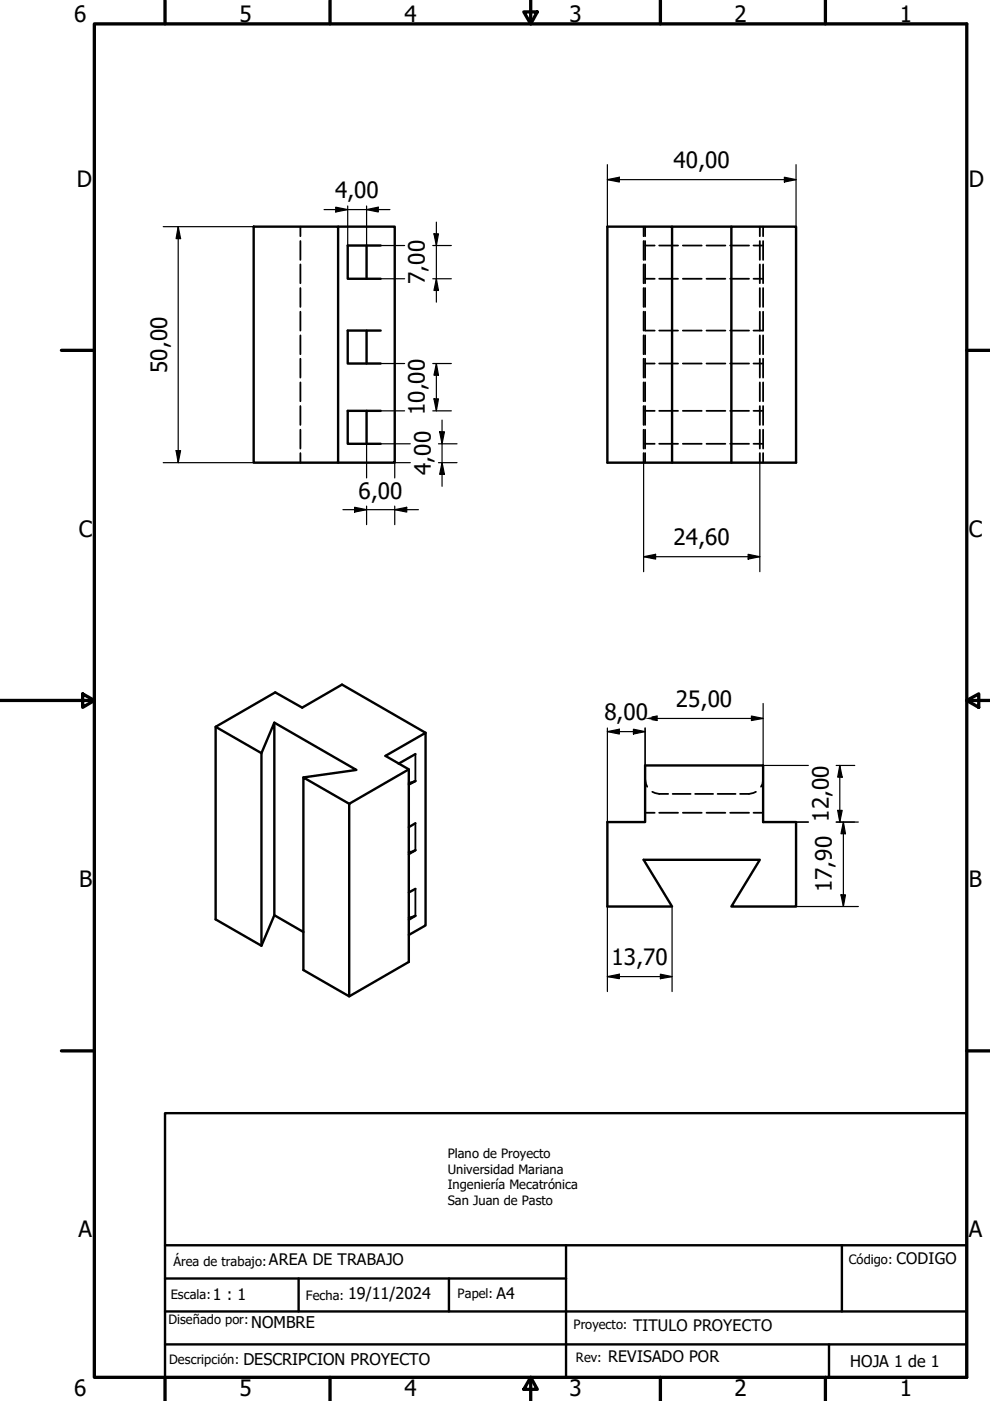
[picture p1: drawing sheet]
<svg xmlns="http://www.w3.org/2000/svg" width="210mm" height="297mm" viewBox="0 0 210 297" stroke-linecap="round" stroke-linejoin="round" font-family="sans-serif">
<!-- layer: Oculto (ISO) -->
<g fill="none" stroke="#000" stroke-width=".38">
<path d="M63.7 48.1v2M63.7 51.1v4M63.7 56.1v4M136.5 48.1v2M136.5 51.1v4M136.5 56.1v4M136.8 48.1v2M136.8 51.1v4M136.8 56.1v4M136.8 52.1h2M136.8 59.1h2M139.8 52.1h4"/>
<path d="M139.8 59.1h4M144.8 52.1h4M144.8 59.1h4M149.8 52.1h4M149.8 59.1h4M154.8 52.1h4M154.8 59.1h4M159.8 52.1h2M159.8 59.1h2M161.1 48.1v2M161.1 51.1v4M161.1 56.1v4"/>
<path d="M161.8 48.1v2M161.8 51.1v4M161.8 56.1v4M63.7 61.1v4M63.7 66.1v4M63.7 71.1v4M63.7 76.1v4M136.5 61.1v4M136.5 66.1v4M136.5 71.1v4M136.5 76.1v4M136.8 61.1v4"/>
<path d="M136.8 66.1v4h2M136.8 71.1v4M136.8 76.1v4M136.8 77.1h2M139.8 70.1h4M139.8 77.1h4M144.8 70.1h4M144.8 77.1h4M149.8 70.1h4M149.8 77.1h4M154.8 70.1h4M154.8 77.1h4"/>
<path d="M159.8 77.1h2M161.1 61.1v4M161.1 66.1v4M161.1 71.1v4M161.1 76.1v4M161.8 61.1v4M161.8 66.1v4h-2M161.8 71.1v4M161.8 76.1v4M63.7 81.1v4M63.7 86.1v4M63.7 91.1v4"/>
<path d="M63.7 96.1v2M136.5 81.1v4M136.5 86.1v4M136.5 91.1v4M136.5 96.1v2M136.8 81.1v4M136.8 86.1v4M136.8 91.1v4M136.8 96.1v2M136.8 87.1h2M136.8 94.1h2M139.8 87.1h4"/>
<path d="M139.8 94.1h4M144.8 87.1h4M144.8 94.1h4M149.8 87.1h4M149.8 94.1h4M154.8 87.1h4M154.8 94.1h4M159.8 87.1h2M159.8 94.1h2M161.1 81.1v4M161.1 86.1v4M161.1 91.1v4"/>
<path d="M161.1 96.1v2M161.8 81.1v4M161.8 86.1v4M161.8 91.1v4M161.8 96.1v2M136.8 165.3l.4 1.5M136.8 172.3h2M138.3 167.9l1.5 .4h1.9M139.8 172.3h4M142.6 168.3h3.8M144.8 172.3h4M147.4 168.3h3.8"/>
<path d="M149.8 172.3h4M152.1 168.3h3.9M154.8 172.3h4M159.8 172.3h2M160.3 167.9l-1.5 .4h-1.9M161.8 165.3l-.1 .9-.3 .6"/>
</g>
<!-- layer: Visible (ISO) -->
<g fill="none" stroke="#000" stroke-width=".51">
<path d="M53.8 48.1h17.9v50h-17.9zM71.7 48.1h12v50h-12M77.7 52.1v7M80.7 52.1h-7v7h7M142.5 48.1h12.6M77.7 70.1v7M80.7 70.1h-7v7h7M77.7 87.1v7M80.7 87.1h-7v7h7M142.5 98.1v-50h-13.7v50h40v-50h-13.7v50M45.7 154.1l9.7 5.6M58.2 153.2l17.4 10-11.3 1.6"/>
<path d="M88.1 159.9l-3.6 2M90.2 155.4l-17.7-10.3-8.4 4.9-5.7-3.2-12.7 7.3v40.8l9.7 5.6 2.8-6.5 6.1 3.6M74 170.4l-9.7-5.6v40.9l9.7 5.6 12.7-7.4v-40.8l-5-2.8 8.5-4.9v40.8l-3.5 2M86.7 166l1.4-.4-1.4 .8M86.7 163.1l-12.7 7.3v40.9M88.1 174.5l-1.4 .9M136.8 162.3h25v12h7v17.9h-13.7l6-9.9h-24.6l6 9.9h-13.7v-17.9h8zM58.2 194v-40.8l-2.8 6.5v40.8M86.7 194.6l1.4-.4-1.4 .8M86.7 180.7l.7-.1 .7-.3-1.4 .8M88.1 188.5l-1.4 .7"/>
</g>
<!-- layer: Visible fina (ISO) -->
<path d="M88.1 159.9v5.7M88.1 174.5v5.8M88.1 188.5v5.7" fill="none" stroke="#000" stroke-width=".38"/>
<path d="M35 236h170v56h-170zM35 271.1h85M35 278.1h170M35 264h170M63.3 271.1v7M95.2 271.1v7M120 264v28M178.5 264v14.1M35 285h170M175.8 285v7" fill="none" stroke="#000" stroke-width=".51"/>
<!-- layer: Borde (ISO) -->
<g fill="none" stroke="#000" stroke-width=".7">
<path d="M20 5.1h185v286.9h-185zM35 0v5.1M70 0v5.1M111.1 2.5h2.8l-1.4 2.6zM112.5 0v5.1M140 0v5.1M175 0v5.1M13 74.3h7M205 74.3h5M0 148.5h20M17.5 147.1l2.5 1.4-2.5 1.5zM205 148.5l2.5-1.4v2.9z"/>
<path d="M205 148.5h5M13 222.8h7M205 222.8h5M35 292v5M70 292v5M112.5 292l1.4 2.6h-2.8zM112.5 292v5M140 292v5M175 292v5"/>
</g>
<!-- layer: Cota (ISO) -->
<g fill="none" stroke="#000" stroke-width=".25">
<path d="M128.8 38.1l2.5-.5v1zM128.8 34.9v13.2M128.8 38.1h40M166.3 37.6l2.5 .5-2.5 .5zM168.8 34.9v13.2M34.6 48.1h19.2M37.8 48.1l.5 2.5h-1zM37.8 48.1v50M68.7 44.4h14M71.2 43.9l2.5 .5-2.5 .5zM73.7 43.7v8.4M77.7 44.4l2.5-.5v1z"/>
<path d="M77.7 43.7v8.4M80.7 59.1h5.1M80.7 52.1h5.1M91.8 59.1h3.9M91.8 52.1h3.9M92 49.6h1l-.5 2.5zM92.5 59.1l.5 2.5h-1zM92.5 47.1v17M80.7 77.1h5.1M91.8 77.1h3.9M92.5 77.1l.5 2.5h-1zM92.5 77.1v10"/>
<path d="M34.6 98.1h19.2M37.3 95.6h1l-.5 2.5zM77.7 94.1v7.2M80.7 94.1h6.3M80.7 87.1h5.1M87 98.1h-3.3v3.2M91.8 87.1h3.9M92 84.6h1l-.5 2.5zM93 98.1h3.9M93 94.1h3.9M93.2 91.6h1l-.5 2.5zM93.7 98.1l.5 2.5h-1z"/>
<path d="M93.7 89.1v14M136.5 98.1v23.1M161.1 98.1v23.1M72.7 108.1h16M75.2 107.6l2.5 .5-2.5 .5zM77.7 107.3v3.9M83.7 108.1l2.5-.5v1zM83.7 107.3v3.9M136.5 118l2.5-.5v1zM136.5 118h24.6M158.6 117.5l2.5 .5-2.5 .5zM128.8 155.1l2.5-.5v1z"/>
<path d="M128.8 154.4v19.9M128.8 155.1h8M134.3 154.6l2.5 .5-2.5 .5zM136.8 154.4v19.9M138.2 152.3h23.6M138.2 152l1.1-.2v1l-1.1-.2M159.3 151.8l2.5 .5-2.5 .5zM161.8 149.1v13.2h9.6M161.8 174.3h9.6M177.3 174.3h4.7M177.3 162.3h3.9M177.6 171.8h1l-.5 2.5z"/>
<path d="M178.1 162.3l.5 2.5h-1zM178.1 162.3v12M178.8 174.3l.5 2.5h-1zM178.8 174.3v17.9M128.8 192.2v18M142.5 192.2v18M168.8 192.2h13.2M178.3 189.7h1l-.5 2.5zM128.8 207.1l2.5-.5v.9zM128.8 207.1h13.7M140 206.6l2.5 .5-2.5 .4z"/>
</g>
<g fill="#000">
<path d="M128.8 38.1l2.5-.5v1zM166.3 37.6l2.5 .5-2.5 .5zM37.8 48.1l.5 2.5h-1zM71.2 43.9l2.5 .5-2.5 .5zM77.7 44.4l2.5-.5v1zM92 49.6h1l-.5 2.5zM92.5 59.1l.5 2.5h-1zM92.5 77.1l.5 2.5h-1zM37.3 95.6h1l-.5 2.5zM92 84.6h1l-.5 2.5zM93.2 91.6h1l-.5 2.5zM75.2 107.6l2.5 .5-2.5 .5z"/>
<path d="M83.7 108.1l2.5-.5v1zM93.7 98.1l.5 2.5h-1zM136.5 118l2.5-.5v1zM158.6 117.5l2.5 .5-2.5 .5zM128.8 155.1l2.5-.5v1zM134.3 154.6l2.5 .5-2.5 .5zM136.8 152.3l2.5-.5v1zM159.3 151.8l2.5 .5-2.5 .5zM177.6 171.8h1l-.5 2.5zM178.1 162.3l.5 2.5h-1zM178.8 174.3l.5 2.5h-1zM178.3 189.7h1l-.5 2.5z"/>
<path d="M128.8 207.1l2.5-.5v.9zM140 206.6l2.5 .5-2.5 .4z"/>
</g>
<g font-size="4.8">
<text x="15.7" y="4.6">6</text>
<text x="50.8" y="4.6">5</text>
<text x="85.8" y="4.6">4</text>
<text x="120.8" y="4.6">3</text>
<text x="155.8" y="4.6">2</text>
<text x="190.8" y="4.6">1</text>
<text x="142.8" y="35.7">40,00</text>
<text x="16.3" y="39.5">D</text>
<text x="205.4" y="39.5">D</text>
<text x="71.1" y="42">4,00</text>
<text x="90.1" y="60.2" transform="rotate(-90 90.1 60.2)">7,00</text>
<text x="35.4" y="79" transform="rotate(-90 35.4 79)">50,00</text>
<text x="90.1" y="88.1" transform="rotate(-90 90.1 88.1)">10,00</text>
<text x="91.3" y="100.8" transform="rotate(-90 91.3 100.8)">4,00</text>
<text x="76" y="105.7">6,00</text>
<text x="16.7" y="113.8">C</text>
<text x="205.4" y="113.8">C</text>
<text x="142.8" y="115.6">24,60</text>
<text x="143.3" y="149.9">25,00</text>
<text x="128.1" y="152.7">8,00</text>
<text x="175.7" y="174.3" transform="rotate(-90 175.7 174.3)">12,00</text>
<text x="16.8" y="188">B</text>
<text x="176.4" y="189.2" transform="rotate(-90 176.4 189.2)">17,90</text>
<text x="205.4" y="188">B</text>
<text x="129.7" y="204.6">13,70</text>
<text x="16.6" y="262.3">A</text>
<text x="205.4" y="262.3">A</text>
<text x="15.7" y="296">6</text>
<text x="50.8" y="296">5</text>
<text x="85.8" y="296">4</text>
<text x="120.8" y="296">3</text>
<text x="155.8" y="296">2</text>
<text x="190.8" y="296">1</text>
</g>
<g font-size="3.4">
<text x="57" y="268.2">AREA DE TRABAJO</text>
<text x="190.1" y="267.9">CODIGO</text>
<text x="45.1" y="275.6">1 : 1</text>
<text x="73.8" y="275.4">19/11/2024</text>
<text x="105.3" y="275.4">A4</text>
<text x="53.3" y="281.5">NOMBRE</text>
<text x="134.2" y="282.2">TITULO PROYECTO</text>
<text x="51.6" y="289.4">DESCRIPCION PROYECTO</text>
<text x="129" y="288.8">REVISADO POR</text>
<text x="180.3" y="289.8">HOJA 1 de 1</text>
</g>
<g font-size="2.7">
<text x="94.9" y="245.6">Plano de Proyecto</text>
<text x="94.9" y="248.9">Universidad Mariana</text>
<text x="94.9" y="252.1">Ingeniería Mecatrónica</text>
<text x="94.9" y="255.4">San Juan de Pasto</text>
<text x="36.8" y="268.3">Área de trabajo:</text>
<text x="180" y="268.1">Código:</text>
<text x="36.2" y="275.5">Escala:</text>
<text x="64.8" y="275.6">Fecha:</text>
<text x="97" y="275.3">Papel:</text>
<text x="35.8" y="280.7">Diseñado por:</text>
<text x="121.6" y="281.9">Proyecto:</text>
<text x="35.9" y="289.3">Descripción:</text>
<text x="122.1" y="288.8">Rev:</text>
</g>
</svg>
